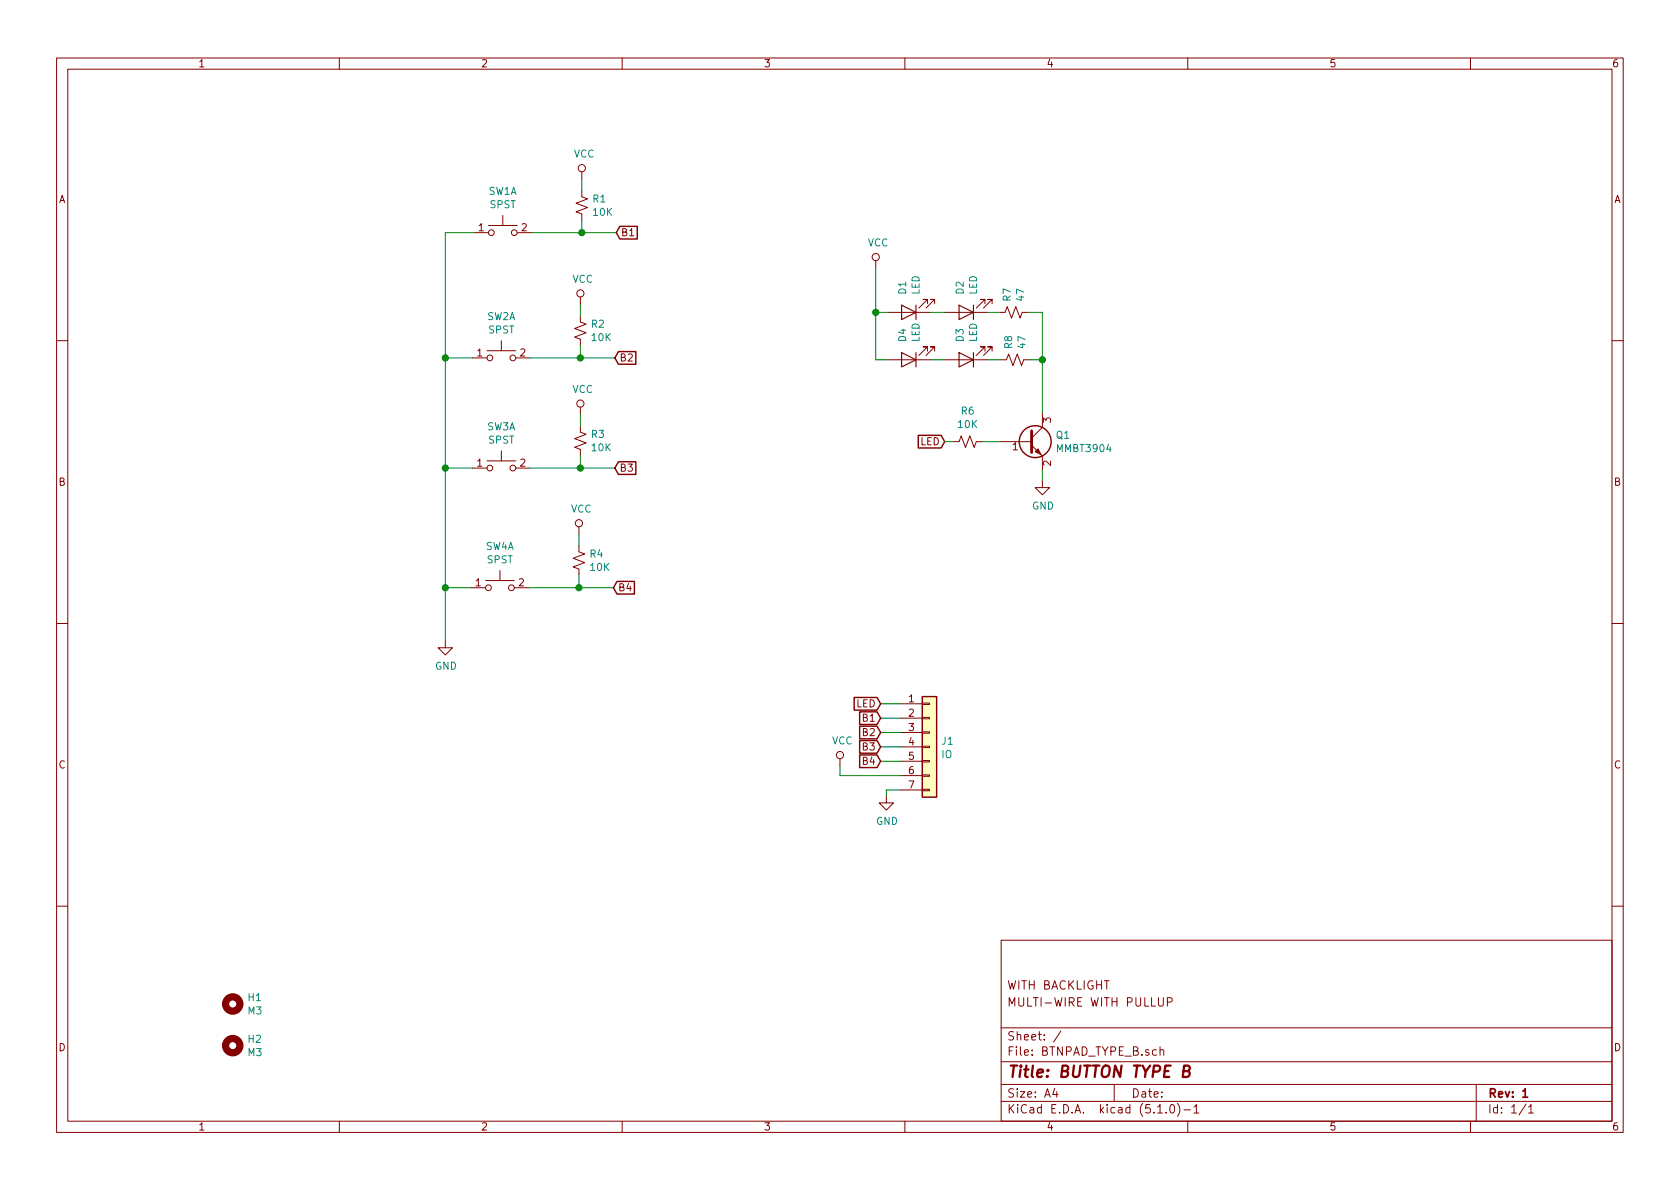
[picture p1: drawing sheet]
EESchema Schematic File Version 4
LIBS:BTNPAD_TYPE_B-cache
EELAYER 29 0
EELAYER END
$Descr A4 11693 8268
encoding utf-8
Sheet 1 1
Title "BUTTON TYPE B"
Date ""
Rev "1"
Comp ""
Comment1 "MULTI-WIRE WITH PULLUP"
Comment2 "WITH BACKLIGHT"
Comment3 ""
Comment4 ""
$EndDescr
$Comp
L power:GND #PWR0101
U 1 1
P 3100 4450
F 0 "#PWR0101" H 3100 4200 50  0001 C CNN
F 1 "GND" H 3105 4274 50  0000 C CNN
F 2 "" H 3100 4450 50  0001 C CNN
F 3 "" H 3100 4450 50  0001 C CNN
	1    3100 4450
	1    0    0    -1  
$EndComp
Wire Wire Line
	3280 4082 3100 4082
Wire Wire Line
	3290 3249 3100 3249
Wire Wire Line
	3290 2482 3100 2482
$Comp
L Device:R_Small_US R1
U 1 1
P 4050 1420
F 0 "R1" H 4120 1467 50  0000 L CNN
F 1 "10K" H 4120 1374 50  0000 L CNN
F 2 "Resistor_SMD:R_0805_2012Metric_Pad1.15x1.40mm_HandSolder" H 4050 1420 50  0001 C CNN
F 3 "~" H 4050 1420 50  0001 C CNN
	1    4050 1420
	1    0    0    -1  
$EndComp
Connection ~ 4050 1610
Wire Wire Line
	4050 1610 4290 1610
Wire Wire Line
	4050 1610 4050 1520
$Comp
L power:VCC #PWR0102
U 1 1
P 4050 1236
F 0 "#PWR0102" H 4050 1086 50  0001 C CNN
F 1 "VCC" H 4067 1412 50  0000 C CNN
F 2 "" H 4050 1236 50  0001 C CNN
F 3 "" H 4050 1236 50  0001 C CNN
	1    4050 1236
	1    0    0    -1  
$EndComp
Text GLabel 4290 1610 2    50   Input ~ 0
B1
$Comp
L Device:LED D1
U 1 1
P 6326 2165
F 0 "D1" V 6366 2046 50  0000 R CNN
F 1 "LED" V 6273 2046 50  0000 R CNN
F 2 "LED_SMD:LED_0805_2012Metric_Pad1.15x1.40mm_HandSolder" H 6326 2165 50  0001 C CNN
F 3 "~" H 6326 2165 50  0001 C CNN
	1    6326 2165
	-1   0    0    1   
$EndComp
$Comp
L Device:LED D2
U 1 1
P 6726 2165
F 0 "D2" V 6766 2046 50  0000 R CNN
F 1 "LED" V 6673 2046 50  0000 R CNN
F 2 "LED_SMD:LED_0805_2012Metric_Pad1.15x1.40mm_HandSolder" H 6726 2165 50  0001 C CNN
F 3 "~" H 6726 2165 50  0001 C CNN
	1    6726 2165
	-1   0    0    1   
$EndComp
$Comp
L Device:R_Small_US R6
U 1 1
P 6736 3065
F 0 "R6" V 6946 3065 50  0000 C CNN
F 1 "10K" V 6853 3065 50  0000 C CNN
F 2 "Resistor_SMD:R_0805_2012Metric_Pad1.15x1.40mm_HandSolder" H 6736 3065 50  0001 C CNN
F 3 "~" H 6736 3065 50  0001 C CNN
	1    6736 3065
	0    -1   -1   0   
$EndComp
$Comp
L Transistor_BJT:MMBT3904 Q1
U 1 1
P 7156 3065
F 0 "Q1" H 7347 3112 50  0000 L CNN
F 1 "MMBT3904" H 7347 3019 50  0000 L CNN
F 2 "Package_TO_SOT_SMD:SOT-23" H 7356 2990 50  0001 L CIN
F 3 "https://www.fairchildsemi.com/datasheets/2N/2N3904.pdf" H 7156 3065 50  0001 L CNN
	1    7156 3065
	1    0    0    -1  
$EndComp
$Comp
L power:VCC #PWR0103
U 1 1
P 6096 1855
F 0 "#PWR0103" H 6096 1705 50  0001 C CNN
F 1 "VCC" H 6113 2031 50  0000 C CNN
F 2 "" H 6096 1855 50  0001 C CNN
F 3 "" H 6096 1855 50  0001 C CNN
	1    6096 1855
	1    0    0    -1  
$EndComp
$Comp
L power:GND #PWR0104
U 1 1
P 7256 3335
F 0 "#PWR0104" H 7256 3085 50  0001 C CNN
F 1 "GND" H 7261 3159 50  0000 C CNN
F 2 "" H 7256 3335 50  0001 C CNN
F 3 "" H 7256 3335 50  0001 C CNN
	1    7256 3335
	1    0    0    -1  
$EndComp
$Comp
L power:GND #PWR0105
U 1 1
P 6170 5530
F 0 "#PWR0105" H 6170 5280 50  0001 C CNN
F 1 "GND" H 6175 5354 50  0000 C CNN
F 2 "" H 6170 5530 50  0001 C CNN
F 3 "" H 6170 5530 50  0001 C CNN
	1    6170 5530
	1    0    0    -1  
$EndComp
$Comp
L power:VCC #PWR0106
U 1 1
P 5847 5322
F 0 "#PWR0106" H 5847 5172 50  0001 C CNN
F 1 "VCC" H 5864 5498 50  0000 C CNN
F 2 "" H 5847 5322 50  0001 C CNN
F 3 "" H 5847 5322 50  0001 C CNN
	1    5847 5322
	1    0    0    -1  
$EndComp
$Comp
L Mechanical:MountingHole H1
U 1 1
P 1620 6980
F 0 "H1" H 1720 7027 50  0000 L CNN
F 1 "M3" H 1720 6934 50  0000 L CNN
F 2 "MountingHole:MountingHole_3.2mm_M3" H 1620 6980 50  0001 C CNN
F 3 "~" H 1620 6980 50  0001 C CNN
	1    1620 6980
	1    0    0    -1  
$EndComp
$Comp
L Mechanical:MountingHole H2
U 1 1
P 1620 7270
F 0 "H2" H 1720 7317 50  0000 L CNN
F 1 "M3" H 1720 7224 50  0000 L CNN
F 2 "MountingHole:MountingHole_3.2mm_M3" H 1620 7270 50  0001 C CNN
F 3 "~" H 1620 7270 50  0001 C CNN
	1    1620 7270
	1    0    0    -1  
$EndComp
Text GLabel 6576 3065 0    50   Input ~ 0
LED
Wire Wire Line
	7256 3335 7256 3265
Wire Wire Line
	6836 3065 6956 3065
Wire Wire Line
	6636 3065 6576 3065
Wire Wire Line
	6170 5530 6170 5490
Wire Wire Line
	6170 5490 6270 5490
Wire Wire Line
	6270 4890 6130 4890
Wire Wire Line
	6270 4990 6130 4990
Text GLabel 6130 4890 0    50   Input ~ 0
LED
Text GLabel 6130 4990 0    50   Input ~ 0
B1
Wire Wire Line
	6096 1855 6096 2165
Wire Wire Line
	6176 2495 6096 2495
Wire Wire Line
	6176 2165 6096 2165
Connection ~ 6096 2165
Wire Wire Line
	6096 2165 6096 2495
Wire Wire Line
	6576 2165 6476 2165
Wire Wire Line
	7156 2165 7256 2165
$Comp
L Switch:SW_Push_Dual_x2 SW2
U 1 1
P 3490 2482
F 0 "SW2" H 3490 2772 50  0000 C CNN
F 1 "SPST" H 3490 2679 50  0000 C CNN
F 2 "Button_Switch_SMD:SW_SPST_TL3342" H 3490 2682 50  0001 C CNN
F 3 "~" H 3490 2682 50  0001 C CNN
	1    3490 2482
	1    0    0    -1  
$EndComp
$Comp
L Switch:SW_Push_Dual_x2 SW3
U 1 1
P 3490 3249
F 0 "SW3" H 3490 3539 50  0000 C CNN
F 1 "SPST" H 3490 3446 50  0000 C CNN
F 2 "Button_Switch_SMD:SW_SPST_TL3342" H 3490 3449 50  0001 C CNN
F 3 "~" H 3490 3449 50  0001 C CNN
	1    3490 3249
	1    0    0    -1  
$EndComp
$Comp
L Switch:SW_Push_Dual_x2 SW4
U 1 1
P 3480 4082
F 0 "SW4" H 3480 4372 50  0000 C CNN
F 1 "SPST" H 3480 4279 50  0000 C CNN
F 2 "Button_Switch_SMD:SW_SPST_TL3342" H 3480 4282 50  0001 C CNN
F 3 "~" H 3480 4282 50  0001 C CNN
	1    3480 4082
	1    0    0    -1  
$EndComp
$Comp
L Switch:SW_Push_Dual_x2 SW1
U 1 1
P 3500 1610
F 0 "SW1" H 3500 1900 50  0000 C CNN
F 1 "SPST" H 3500 1807 50  0000 C CNN
F 2 "Button_Switch_SMD:SW_SPST_TL3342" H 3500 1810 50  0001 C CNN
F 3 "~" H 3500 1810 50  0001 C CNN
	1    3500 1610
	1    0    0    -1  
$EndComp
Wire Wire Line
	3700 1610 4050 1610
Wire Wire Line
	3300 1610 3100 1610
$Comp
L Device:R_Small_US R2
U 1 1
P 4040 2292
F 0 "R2" H 4110 2339 50  0000 L CNN
F 1 "10K" H 4110 2246 50  0000 L CNN
F 2 "Resistor_SMD:R_0805_2012Metric_Pad1.15x1.40mm_HandSolder" H 4040 2292 50  0001 C CNN
F 3 "~" H 4040 2292 50  0001 C CNN
	1    4040 2292
	1    0    0    -1  
$EndComp
Connection ~ 4040 2482
Wire Wire Line
	4040 2482 4280 2482
Wire Wire Line
	4040 2482 4040 2392
Text GLabel 4280 2482 2    50   Input ~ 0
B2
Wire Wire Line
	3690 2482 4040 2482
$Comp
L Device:R_Small_US R3
U 1 1
P 4040 3059
F 0 "R3" H 4110 3106 50  0000 L CNN
F 1 "10K" H 4110 3013 50  0000 L CNN
F 2 "Resistor_SMD:R_0805_2012Metric_Pad1.15x1.40mm_HandSolder" H 4040 3059 50  0001 C CNN
F 3 "~" H 4040 3059 50  0001 C CNN
	1    4040 3059
	1    0    0    -1  
$EndComp
Connection ~ 4040 3249
Wire Wire Line
	4040 3249 4280 3249
Wire Wire Line
	4040 3249 4040 3159
Text GLabel 4280 3249 2    50   Input ~ 0
B3
Wire Wire Line
	3690 3249 4040 3249
$Comp
L Device:R_Small_US R4
U 1 1
P 4030 3892
F 0 "R4" H 4100 3939 50  0000 L CNN
F 1 "10K" H 4100 3846 50  0000 L CNN
F 2 "Resistor_SMD:R_0805_2012Metric_Pad1.15x1.40mm_HandSolder" H 4030 3892 50  0001 C CNN
F 3 "~" H 4030 3892 50  0001 C CNN
	1    4030 3892
	1    0    0    -1  
$EndComp
Connection ~ 4030 4082
Wire Wire Line
	4030 4082 4270 4082
Wire Wire Line
	4030 4082 4030 3992
Text GLabel 4270 4082 2    50   Input ~ 0
B4
Wire Wire Line
	3680 4082 4030 4082
Wire Wire Line
	4050 1320 4050 1236
$Comp
L power:VCC #PWR0107
U 1 1
P 4040 2108
F 0 "#PWR0107" H 4040 1958 50  0001 C CNN
F 1 "VCC" H 4057 2284 50  0000 C CNN
F 2 "" H 4040 2108 50  0001 C CNN
F 3 "" H 4040 2108 50  0001 C CNN
	1    4040 2108
	1    0    0    -1  
$EndComp
Wire Wire Line
	4040 2192 4040 2108
$Comp
L power:VCC #PWR0108
U 1 1
P 4040 2875
F 0 "#PWR0108" H 4040 2725 50  0001 C CNN
F 1 "VCC" H 4057 3051 50  0000 C CNN
F 2 "" H 4040 2875 50  0001 C CNN
F 3 "" H 4040 2875 50  0001 C CNN
	1    4040 2875
	1    0    0    -1  
$EndComp
Wire Wire Line
	4040 2959 4040 2875
$Comp
L power:VCC #PWR0109
U 1 1
P 4030 3708
F 0 "#PWR0109" H 4030 3558 50  0001 C CNN
F 1 "VCC" H 4047 3884 50  0000 C CNN
F 2 "" H 4030 3708 50  0001 C CNN
F 3 "" H 4030 3708 50  0001 C CNN
	1    4030 3708
	1    0    0    -1  
$EndComp
Wire Wire Line
	4030 3792 4030 3708
$Comp
L Connector_Generic:Conn_01x07 J1
U 1 1
P 6470 5190
F 0 "J1" H 6550 5232 50  0000 L CNN
F 1 "IO" H 6550 5139 50  0000 L CNN
F 2 "Connector_PinHeader_2.54mm:PinHeader_1x07_P2.54mm_Vertical" H 6470 5190 50  0001 C CNN
F 3 "~" H 6470 5190 50  0001 C CNN
	1    6470 5190
	1    0    0    -1  
$EndComp
Wire Wire Line
	6270 5090 6130 5090
Wire Wire Line
	6270 5190 6130 5190
Text GLabel 6130 5090 0    50   Input ~ 0
B2
Text GLabel 6130 5190 0    50   Input ~ 0
B3
Wire Wire Line
	6270 5290 6130 5290
Text GLabel 6130 5290 0    50   Input ~ 0
B4
Wire Wire Line
	6270 5390 5847 5390
Wire Wire Line
	5847 5390 5847 5322
$Comp
L Device:R_Small_US R7
U 1 1
P 7056 2165
F 0 "R7" H 7126 2212 50  0000 L CNN
F 1 "47" H 7126 2119 50  0000 L CNN
F 2 "Resistor_SMD:R_1206_3216Metric_Pad1.42x1.75mm_HandSolder" H 7056 2165 50  0001 C CNN
F 3 "~" H 7056 2165 50  0001 C CNN
	1    7056 2165
	0    -1   -1   0   
$EndComp
Wire Wire Line
	6876 2165 6956 2165
Wire Wire Line
	7256 2165 7256 2495
Connection ~ 7256 2495
Wire Wire Line
	7256 2495 7256 2865
Wire Wire Line
	7166 2495 7256 2495
Wire Wire Line
	6476 2495 6576 2495
$Comp
L Device:LED D4
U 1 1
P 6326 2495
F 0 "D4" V 6366 2376 50  0000 R CNN
F 1 "LED" V 6273 2376 50  0000 R CNN
F 2 "LED_SMD:LED_0805_2012Metric_Pad1.15x1.40mm_HandSolder" H 6326 2495 50  0001 C CNN
F 3 "~" H 6326 2495 50  0001 C CNN
	1    6326 2495
	-1   0    0    1   
$EndComp
$Comp
L Device:LED D3
U 1 1
P 6726 2495
F 0 "D3" V 6766 2376 50  0000 R CNN
F 1 "LED" V 6673 2376 50  0000 R CNN
F 2 "LED_SMD:LED_0805_2012Metric_Pad1.15x1.40mm_HandSolder" H 6726 2495 50  0001 C CNN
F 3 "~" H 6726 2495 50  0001 C CNN
	1    6726 2495
	-1   0    0    1   
$EndComp
Wire Wire Line
	6966 2495 6876 2495
$Comp
L Device:R_Small_US R8
U 1 1
P 7066 2495
F 0 "R8" H 7136 2542 50  0000 L CNN
F 1 "47" H 7136 2449 50  0000 L CNN
F 2 "Resistor_SMD:R_1206_3216Metric_Pad1.42x1.75mm_HandSolder" H 7066 2495 50  0001 C CNN
F 3 "~" H 7066 2495 50  0001 C CNN
	1    7066 2495
	0    -1   -1   0   
$EndComp
Connection ~ 3100 4082
Wire Wire Line
	3100 4082 3100 4450
Connection ~ 3100 2482
Wire Wire Line
	3100 1610 3100 2482
Wire Wire Line
	3100 2482 3100 3249
Connection ~ 3100 3249
Wire Wire Line
	3100 3249 3100 4082
$EndSCHEMATC
